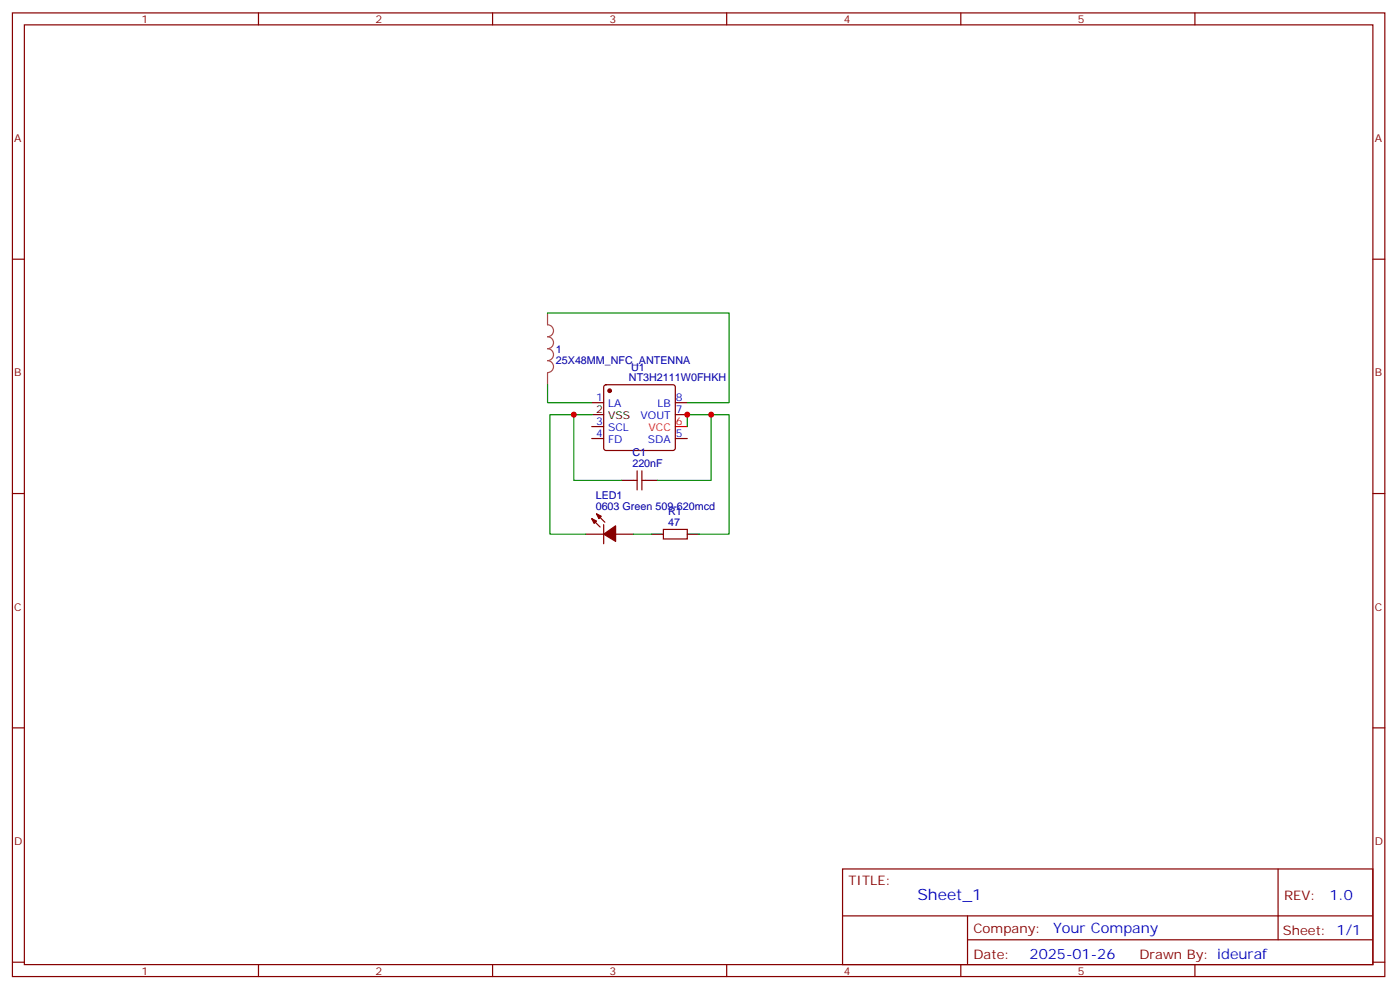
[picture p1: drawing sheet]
<svg xmlns="http://www.w3.org/2000/svg" width="413mm" height="292mm" viewBox="0 0 413 292" stroke-linecap="round" stroke-linejoin="round" font-family="sans-serif">
<g fill="none" stroke="#870000" stroke-width=".35">
<path d="M3.7 3.8h405.3v284.3h-405.3zM7.2 7.3h398.3v277.3h-398.3zM76.3 3.8v3.5M145.5 3.8v3.5M214.6 3.8v3.5M283.8 3.8v3.5M352.9 3.8v3.5M3.7 76.5h3.5M405.5 76.5h3.5M174.8 118.8h3.5M178.5 113.7l.5-.2h19.8l.5 .2 .2 .5v18l-.3 .5-.4 .2h-19.8l-.5-.2-.2-.5v-18zM199.5 118.8h3.5"/>
<path d="M174.8 129.4h3.5M174.8 125.9h3.5M188.2 138.9v5.7M189.6 138.9v5.7M199.5 122.3h3.5M199.5 129.4h3.5M3.7 145.6h3.5M173 157.6h5.3M174.8 153l2.4 2.5M176.2 151.6l2.4 2.5M178.3 154.8v5.6M181.8 157.6h5.3"/>
<path d="M187.1 141.7h1.1M189.6 141.7h1M195.9 156.2h7.1v2.8h-7.1zM405.5 145.6h3.5M3.7 214.8h3.5M405.5 214.8h3.5M248.8 256.4h156.7v28.2h-156.7zM377.5 256.4v20.9M248.9 270.2h156.5M285.8 277.3h119.6M285.8 270.2v14.2M3.7 283.9h3.5"/>
<path d="M76.3 284.6v3.5M145.5 284.6v3.5M214.6 284.6v3.5M283.8 284.6v3.5M352.9 284.6v3.5M405.5 283.9h3.5"/>
</g>
<path d="M199.5 125.9h3.5" fill="none" stroke="#f00" stroke-width=".35"/>
<path d="M174.8 122.3h3.5M183.6 141.7h3.5M190.6 141.7h3.6M192.4 157.6h3.5M203 157.6h3.5" fill="none" stroke="#000" stroke-width=".35"/>
<g fill="#870000" stroke="#870000" stroke-width=".35">
<path d="M178.3 157.6l3.5-2.4v4.5z"/>
<path d="M176.2 151.6l1.4 .7-.7 .7z"/>
<path d="M174.8 153l1.4 .7-.7 .7z"/>
<circle cx="180.1" cy="115.3" r=".53"/>
</g>
<path d="M161.7 92.4v3.4a1.76 1.76 0 0 1 1.8 1.8 1.76 1.76 0 0 1-1.8 1.8 1.76 1.76 0 0 1 1.8 1.7 1.76 1.76 0 0 1-1.8 1.8 1.76 1.76 0 0 1 1.8 1.7 1.76 1.76 0 0 1-1.8 1.8 1.76 1.76 0 0 1 1.8 1.8 1.76 1.76 0 0 1-1.8 1.7M161.7 110.1v3.4" fill="none" stroke="#a64a4a" stroke-width=".35"/>
<path d="M161.7 92.4h53.6v26.4h-12.3M161.7 113.5v5.3h13.1M169.5 122.3h-7.1v35.3h10.6M174.8 122.3h-5.3v19.4h14.1M203 125.9v-3.6h7v19.4h-15.8M210 122.3h5.3v35.3h-8.8M187.1 157.6h5.3" fill="none" stroke="#008700" stroke-width=".35"/>
<g fill="#c00">
<circle cx="210" cy="122.3" r=".88"/>
<circle cx="169.5" cy="122.3" r=".88"/>
<circle cx="203" cy="122.3" r=".88"/>
</g>
<text font-size="4.6" fill="#00f" x="270.9" y="265.4">Sheet_1</text>
<g font-size="4.2" fill="#00f">
<text x="392.6" y="265.7">1.0</text>
<text x="311" y="275.2">Your Company</text>
<text x="304.1" y="283">2025-01-26</text>
</g>
<g font-size="3.9" fill="#800">
<text x="250.6" y="261">TITLE:</text>
<text x="379.2" y="265.7">REV:</text>
<text x="287.5" y="275.2">Company:</text>
<text x="378.9" y="275.8">Sheet: 1/1</text>
<text x="287.5" y="282.9">Date:</text>
<text x="336.6" y="282.9">Drawn By: ideuraf</text>
</g>
<g font-size="3.2" fill="#800">
<text x="41.8" y="6.8">1</text>
<text x="110.9" y="6.8">2</text>
<text x="180.1" y="6.8">3</text>
<text x="249.2" y="6.8">4</text>
<text x="318.3" y="6.8">5</text>
<text x="4.2" y="41.9">A</text>
<text x="406" y="41.9">A</text>
<text x="4.2" y="111.1">B</text>
<text x="406" y="111.1">B</text>
<text x="4.2" y="180.2">C</text>
<text x="406" y="180.2">C</text>
<text x="4.2" y="249.3">D</text>
<text x="406" y="249.3">D</text>
<text x="41.8" y="287.6">1</text>
<text x="110.9" y="287.6">2</text>
<text x="180.1" y="287.6">3</text>
<text x="249.2" y="287.6">4</text>
<text x="318.3" y="287.6">5</text>
</g>
<g font-size="3.2" fill="#000080">
<text x="164.2" y="107.3">25X48MM_NFC_ANTENNA</text>
<text x="164.2" y="104.1">1</text>
<text x="185.7" y="112.5">NT3H2111W0FHKH</text>
<text x="186.4" y="109.3">U1</text>
<text x="186.8" y="137.9">220nF</text>
<text x="186.8" y="134.7">C1</text>
<text x="175.9" y="147.4">LED1</text>
<text x="175.9" y="150.6">0603 Green 509-620mcd</text>
<text x="197.4" y="155.2">47</text>
<text x="197.4" y="152">R1</text>
</g>
<g font-size="3.2" fill="#00f">
<text x="176.1" y="118.5">1</text>
<text x="199.6" y="118.5">8</text>
<text x="176.1" y="125.5">3</text>
<text x="179.6" y="120.2">LA</text>
<text x="189.2" y="123.8">VOUT</text>
<text x="194.2" y="120.2">LB</text>
<text x="199.6" y="122">7</text>
<text x="176.1" y="129">4</text>
<text x="179.6" y="130.8">FD</text>
<text x="179.6" y="127.3">SCL</text>
<text x="191.4" y="130.8">SDA</text>
<text x="199.6" y="129">5</text>
</g>
<g font-size="3.2">
<text x="176.1" y="122">2</text>
<text x="179.6" y="123.8">VSS</text>
</g>
<g font-size="3.2" fill="#f00">
<text x="199.6" y="125.5">6</text>
<text x="191.6" y="127.3">VCC</text>
</g>
</svg>
